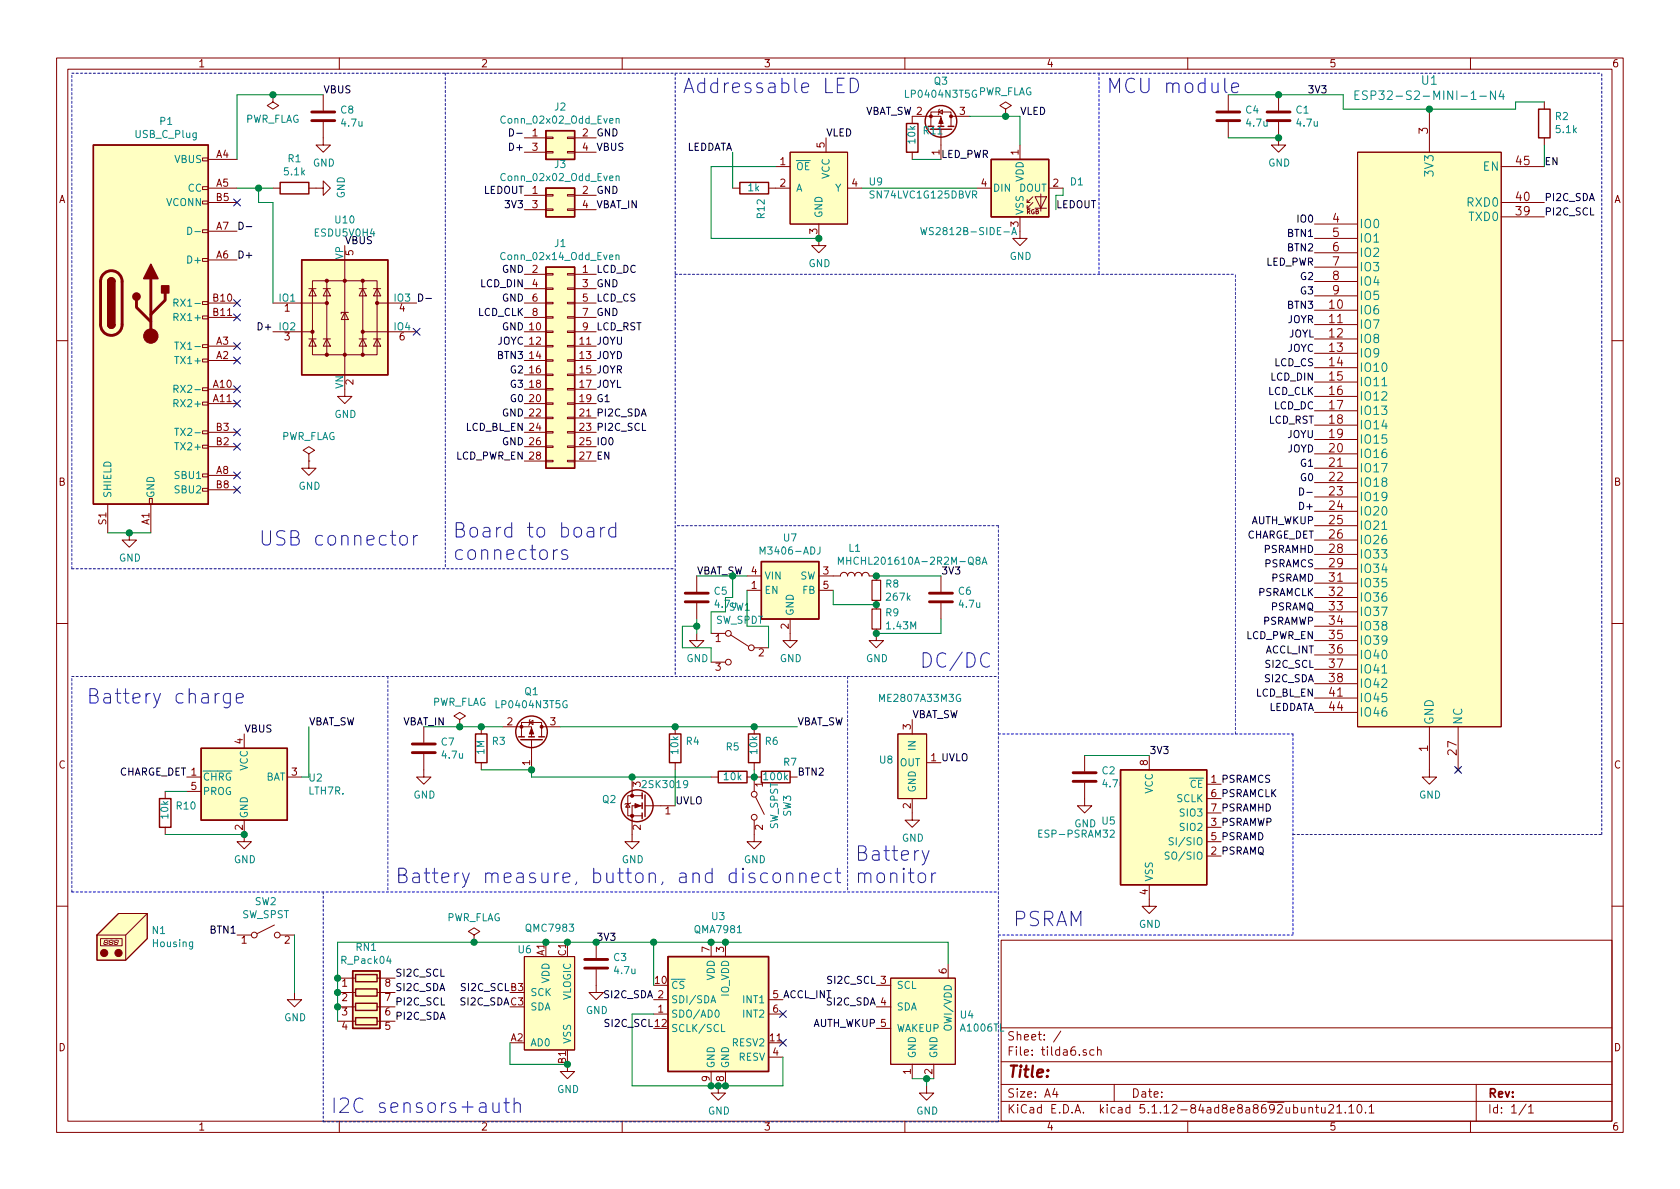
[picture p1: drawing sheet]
EESchema Schematic File Version 4
EELAYER 30 0
EELAYER END
$Descr A4 11693 8268
encoding utf-8
Sheet 1 1
Title ""
Date ""
Rev ""
Comp ""
Comment1 ""
Comment2 ""
Comment3 ""
Comment4 ""
$EndDescr
$Comp
L Connector:USB_C_Plug P1
U 1 1
P 1050 2100
F 0 "P1" H 1157 3367 50  0000 C CNN
F 1 "USB_C_Plug" H 1157 3276 50  0000 C CNN
F 2 "corelib:UTC009-C-vias" H 1200 2100 50  0001 C CNN
F 3 "https://www.usb.org/sites/default/files/documents/usb_type-c.zip" H 1200 2100 50  0001 C CNN
	1    1050 2100
	1    0    0    -1  
$EndComp
Wire Wire Line
	750  3700 900  3700
$Comp
L power:GND #PWR0101
U 1 1
P 900 3700
F 0 "#PWR0101" H 900 3450 50  0001 C CNN
F 1 "GND" H 905 3527 50  0000 C CNN
F 2 "" H 900 3700 50  0001 C CNN
F 3 "" H 900 3700 50  0001 C CNN
	1    900  3700
	1    0    0    -1  
$EndComp
Connection ~ 900  3700
Wire Wire Line
	900  3700 1050 3700
$Comp
L Connector_Generic:Conn_02x02_Odd_Even J2
U 1 1
P 3850 950
F 0 "J2" H 3900 1167 50  0000 C CNN
F 1 "Conn_02x02_Odd_Even" H 3900 1076 50  0000 C CNN
F 2 "Connector_PinSocket_1.27mm:PinSocket_2x02_P1.27mm_Vertical_SMD" H 3850 950 50  0001 C CNN
F 3 "~" H 3850 950 50  0001 C CNN
	1    3850 950 
	1    0    0    -1  
$EndComp
$Comp
L Connector_Generic:Conn_02x02_Odd_Even J3
U 1 1
P 3850 1350
F 0 "J3" H 3900 1567 50  0000 C CNN
F 1 "Conn_02x02_Odd_Even" H 3900 1476 50  0000 C CNN
F 2 "Connector_PinSocket_1.27mm:PinSocket_2x02_P1.27mm_Vertical_SMD" H 3850 1350 50  0001 C CNN
F 3 "~" H 3850 1350 50  0001 C CNN
	1    3850 1350
	1    0    0    -1  
$EndComp
$Comp
L LED:WS2812B D1
U 1 1
P 7100 1300
F 0 "D1" H 7444 1346 50  0000 L CNN
F 1 "WS2812B-SIDE-A" H 6400 1000 50  0000 L CNN
F 2 "Tilda-MKV:SK6812SIDE-A" H 7150 1000 50  0001 L TNN
F 3 "https://cdn-shop.adafruit.com/datasheets/WS2812B.pdf" H 7200 925 50  0001 L TNN
	1    7100 1300
	1    0    0    -1  
$EndComp
$Comp
L Mechanical:Housing N1
U 1 1
P 900 6500
F 0 "N1" H 1053 6534 50  0000 L CNN
F 1 "Housing" H 1053 6443 50  0000 L CNN
F 2 "tilda6:HHS-352026" H 950 6550 50  0001 C CNN
F 3 "~" H 950 6550 50  0001 C CNN
	1    900  6500
	1    0    0    -1  
$EndComp
$Comp
L Switch:SW_SPDT SW1
U 1 1
P 5150 4500
F 0 "SW1" H 5150 4785 50  0000 C CNN
F 1 "SW_SPDT" H 5150 4694 50  0000 C CNN
F 2 "Button_Switch_SMD:SW_SPDT_PCM12" H 5150 4500 50  0001 C CNN
F 3 "~" H 5150 4500 50  0001 C CNN
	1    5150 4500
	-1   0    0    -1  
$EndComp
$Comp
L Switch:SW_SPST SW2
U 1 1
P 1850 6500
F 0 "SW2" H 1850 6735 50  0000 C CNN
F 1 "SW_SPST" H 1850 6644 50  0000 C CNN
F 2 "tilda6:sidebutton-1TS003B-1400-3500A-CT" H 1850 6500 50  0001 C CNN
F 3 "~" H 1850 6500 50  0001 C CNN
	1    1850 6500
	1    0    0    -1  
$EndComp
$Comp
L Switch:SW_SPST SW3
U 1 1
P 5250 5600
F 0 "SW3" H 5250 5835 50  0000 C CNN
F 1 "SW_SPST" H 5250 5744 50  0000 C CNN
F 2 "tilda6:sidebutton-1TS003B-1400-3500A-CT" H 5250 5600 50  0001 C CNN
F 3 "~" H 5250 5600 50  0001 C CNN
	1    5250 5600
	0    1    1    0   
$EndComp
$Comp
L Connector_Generic:Conn_02x14_Odd_Even J1
U 1 1
P 3950 2500
F 0 "J1" H 4000 3317 50  0000 C CNN
F 1 "Conn_02x14_Odd_Even" H 4000 3226 50  0000 C CNN
F 2 "Connector_PinSocket_1.27mm:PinSocket_2x14_P1.27mm_Vertical_SMD" H 3950 2500 50  0001 C CNN
F 3 "~" H 3950 2500 50  0001 C CNN
	1    3950 2500
	-1   0    0    -1  
$EndComp
$Comp
L Battery_Management:LTC4054ES5-4.2 U2
U 1 1
P 1700 5400
F 0 "U2" H 2144 5396 50  0000 L CNN
F 1 "LTH7R." H 2144 5305 50  0000 L CNN
F 2 "Package_TO_SOT_SMD:TSOT-23-5" H 1700 4900 50  0001 C CNN
F 3 "https://www.analog.com/media/en/technical-documentation/data-sheets/405442xf.pdf" H 1700 5300 50  0001 C CNN
	1    1700 5400
	1    0    0    -1  
$EndComp
$Comp
L power:GND #PWR0102
U 1 1
P 1700 5800
F 0 "#PWR0102" H 1700 5550 50  0001 C CNN
F 1 "GND" H 1705 5627 50  0000 C CNN
F 2 "" H 1700 5800 50  0001 C CNN
F 3 "" H 1700 5800 50  0001 C CNN
	1    1700 5800
	1    0    0    -1  
$EndComp
$Comp
L tilda6:A1006TL U4
U 1 1
P 6450 6950
F 0 "U4" H 6678 6846 50  0000 L CNN
F 1 "A1006TL" H 6678 6755 50  0000 L CNN
F 2 "tilda6:A1006TL" H 6450 6950 50  0001 C CNN
F 3 "" H 6450 6950 50  0001 C CNN
	1    6450 6950
	1    0    0    -1  
$EndComp
$Comp
L power:GND #PWR0103
U 1 1
P 6450 7550
F 0 "#PWR0103" H 6450 7300 50  0001 C CNN
F 1 "GND" H 6455 7377 50  0000 C CNN
F 2 "" H 6450 7550 50  0001 C CNN
F 3 "" H 6450 7550 50  0001 C CNN
	1    6450 7550
	1    0    0    -1  
$EndComp
Wire Wire Line
	6350 7500 6450 7500
Wire Wire Line
	6450 7500 6450 7550
Connection ~ 6450 7500
Wire Wire Line
	6450 7500 6500 7500
$Comp
L corelib:QMA7981 U3
U 1 1
P 4950 7050
F 0 "U3" H 5000 7731 50  0000 C CNN
F 1 "QMA7981" H 5000 7640 50  0000 C CNN
F 2 "Package_LGA:LGA-12_2x2mm_P0.5mm" H 5100 7600 50  0001 L CNN
F 3 "http://kionixfs.kionix.com/en/datasheet/KX022-1020%20Specifications%20Rev%2012.0.pdf" H 4600 7050 50  0001 C CNN
	1    4950 7050
	1    0    0    -1  
$EndComp
$Comp
L power:GND #PWR0104
U 1 1
P 5000 7550
F 0 "#PWR0104" H 5000 7300 50  0001 C CNN
F 1 "GND" H 5005 7377 50  0000 C CNN
F 2 "" H 5000 7550 50  0001 C CNN
F 3 "" H 5000 7550 50  0001 C CNN
	1    5000 7550
	1    0    0    -1  
$EndComp
Wire Wire Line
	4950 7550 5000 7550
Connection ~ 5000 7550
Wire Wire Line
	5000 7550 5050 7550
$Comp
L Memory_RAM:ESP-PSRAM32 U5
U 1 1
P 8100 5750
F 0 "U5" H 7770 5796 50  0000 R CNN
F 1 "ESP-PSRAM32" H 7770 5705 50  0000 R CNN
F 2 "Package_SO:SOIC-8_3.9x4.9mm_P1.27mm" H 8100 5150 50  0001 C CNN
F 3 "https://www.espressif.com/sites/default/files/documentation/esp-psram32_datasheet_en.pdf" H 7700 6250 50  0001 C CNN
	1    8100 5750
	1    0    0    -1  
$EndComp
$Comp
L Device:R R1
U 1 1
P 2050 1300
F 0 "R1" V 1843 1300 50  0000 C CNN
F 1 "5.1k" V 1934 1300 50  0000 C CNN
F 2 "Resistor_SMD:R_0402_1005Metric" V 1980 1300 50  0001 C CNN
F 3 "~" H 2050 1300 50  0001 C CNN
	1    2050 1300
	0    1    1    0   
$EndComp
Wire Wire Line
	1900 1300 1800 1300
$Comp
L power:GND #PWR0105
U 1 1
P 2200 1300
F 0 "#PWR0105" H 2200 1050 50  0001 C CNN
F 1 "GND" H 2205 1127 50  0000 C CNN
F 2 "" H 2200 1300 50  0001 C CNN
F 3 "" H 2200 1300 50  0001 C CNN
	1    2200 1300
	0    -1   -1   0   
$EndComp
Text Label 1650 1600 0    50   ~ 0
D-
Text Label 1650 1800 0    50   ~ 0
D+
Text Label 9150 3450 2    50   ~ 0
D-
Text Label 9150 3550 2    50   ~ 0
D+
Text Label 8500 5450 0    50   ~ 0
PSRAMCS
Text Label 9150 3950 2    50   ~ 0
PSRAMCS
Text Label 8500 5650 0    50   ~ 0
PSRAMHD
Text Label 9150 3850 2    50   ~ 0
PSRAMHD
Text Label 8500 5550 0    50   ~ 0
PSRAMCLK
Text Label 9150 4150 2    50   ~ 0
PSRAMCLK
Text Label 9150 4050 2    50   ~ 0
PSRAMD
Text Label 8500 5850 0    50   ~ 0
PSRAMD
Text Label 8500 5950 0    50   ~ 0
PSRAMQ
Text Label 9150 4250 2    50   ~ 0
PSRAMQ
Text Label 9150 4350 2    50   ~ 0
PSRAMWP
Text Label 8500 5750 0    50   ~ 0
PSRAMWP
$Comp
L power:GND #PWR0106
U 1 1
P 8000 6250
F 0 "#PWR0106" H 8000 6000 50  0001 C CNN
F 1 "GND" H 8005 6077 50  0000 C CNN
F 2 "" H 8000 6250 50  0001 C CNN
F 3 "" H 8000 6250 50  0001 C CNN
	1    8000 6250
	1    0    0    -1  
$EndComp
Text Label 3650 2000 2    50   ~ 0
LCD_DIN
Text Label 3650 2200 2    50   ~ 0
LCD_CLK
Text Label 4150 1900 0    50   ~ 0
LCD_DC
Text Label 4150 2300 0    50   ~ 0
LCD_RST
Text Label 4150 2100 0    50   ~ 0
LCD_CS
Text Label 3650 3000 2    50   ~ 0
LCD_BL_EN
Text Label 3650 3200 2    50   ~ 0
LCD_PWR_EN
Text Label 9150 2650 2    50   ~ 0
LCD_DIN
Text Label 9150 2750 2    50   ~ 0
LCD_CLK
Text Label 9150 2850 2    50   ~ 0
LCD_DC
Text Label 9150 2950 2    50   ~ 0
LCD_RST
Text Label 9150 2150 2    50   ~ 0
BTN3
Text Label 9150 2350 2    50   ~ 0
JOYL
Text Label 9150 2250 2    50   ~ 0
JOYR
Text Label 4150 2400 0    50   ~ 0
JOYU
Text Label 4150 2500 0    50   ~ 0
JOYD
Text Label 3650 2400 2    50   ~ 0
JOYC
Text Label 9150 4750 2    50   ~ 0
SI2C_SDA
Text Label 9150 4650 2    50   ~ 0
SI2C_SCL
Text Label 9150 3350 2    50   ~ 0
G0
Text Label 9150 3250 2    50   ~ 0
G1
Text Label 3650 2600 2    50   ~ 0
G2
Text Label 3650 2700 2    50   ~ 0
G3
Text Label 4150 3200 0    50   ~ 0
EN
Text Label 4150 3100 0    50   ~ 0
IO0
Text Label 9150 1550 2    50   ~ 0
IO0
Text Label 10750 1150 0    50   ~ 0
EN
Text Label 10750 1500 0    50   ~ 0
PI2C_SCL
Text Label 10750 1400 0    50   ~ 0
PI2C_SDA
Text Label 3650 1900 2    50   ~ 0
GND
Text Label 3650 2100 2    50   ~ 0
GND
Text Label 3650 2300 2    50   ~ 0
GND
Text Label 4150 2000 0    50   ~ 0
GND
Text Label 4150 2200 0    50   ~ 0
GND
Text Label 3650 2900 2    50   ~ 0
GND
Text Label 3650 3100 2    50   ~ 0
GND
Text Label 9150 2550 2    50   ~ 0
LCD_CS
$Comp
L Device:C C1
U 1 1
P 8900 800
F 0 "C1" H 9015 846 50  0000 L CNN
F 1 "4.7u" H 9015 755 50  0000 L CNN
F 2 "Capacitor_SMD:C_0603_1608Metric" H 8938 650 50  0001 C CNN
F 3 "~" H 8900 800 50  0001 C CNN
	1    8900 800 
	1    0    0    -1  
$EndComp
Text Label 9150 2450 2    50   ~ 0
JOYC
Text Label 9150 3050 2    50   ~ 0
JOYU
Text Label 9150 3150 2    50   ~ 0
JOYD
Text Label 3650 2500 2    50   ~ 0
BTN3
Text Label 4150 2700 0    50   ~ 0
JOYL
Text Label 4150 2600 0    50   ~ 0
JOYR
Text Label 9150 1950 2    50   ~ 0
G2
Text Label 9150 2050 2    50   ~ 0
G3
Text Label 3650 2800 2    50   ~ 0
G0
Text Label 4150 2800 0    50   ~ 0
G1
Text Label 4150 2900 0    50   ~ 0
PI2C_SDA
Text Label 4150 3000 0    50   ~ 0
PI2C_SCL
Wire Wire Line
	9350 750  9350 650 
Wire Wire Line
	9350 650  8900 650 
Text Label 9100 650  0    50   ~ 0
3V3
Text Label 3650 1450 2    50   ~ 0
3V3
$Comp
L power:GND #PWR0107
U 1 1
P 8900 950
F 0 "#PWR0107" H 8900 700 50  0001 C CNN
F 1 "GND" H 8905 777 50  0000 C CNN
F 2 "" H 8900 950 50  0001 C CNN
F 3 "" H 8900 950 50  0001 C CNN
	1    8900 950 
	1    0    0    -1  
$EndComp
Text Label 9150 4850 2    50   ~ 0
LCD_BL_EN
Text Label 9150 4450 2    50   ~ 0
LCD_PWR_EN
Text Label 9150 1650 2    50   ~ 0
BTN1
Text Label 9150 1750 2    50   ~ 0
BTN2
Text Label 1650 6500 2    50   ~ 0
BTN1
Text Label 5550 5400 0    50   ~ 0
BTN2
$Comp
L power:GND #PWR0108
U 1 1
P 2050 6900
F 0 "#PWR0108" H 2050 6650 50  0001 C CNN
F 1 "GND" H 2055 6727 50  0000 C CNN
F 2 "" H 2050 6900 50  0001 C CNN
F 3 "" H 2050 6900 50  0001 C CNN
	1    2050 6900
	1    0    0    -1  
$EndComp
Text Label 9150 4550 2    50   ~ 0
ACCL_INT
Text Label 5450 6950 0    50   ~ 0
ACCL_INT
NoConn ~ 5450 7050
Text Label 4550 7150 2    50   ~ 0
SI2C_SCL
Text Label 6100 6850 2    50   ~ 0
SI2C_SCL
Text Label 4550 6950 2    50   ~ 0
SI2C_SDA
Text Label 6100 7000 2    50   ~ 0
SI2C_SDA
Wire Wire Line
	4550 6850 4550 6550
Wire Wire Line
	4550 6550 4950 6550
Connection ~ 4950 6550
Wire Wire Line
	4950 6550 5050 6550
Wire Wire Line
	5050 6550 6600 6550
Wire Wire Line
	6600 6550 6600 6700
Connection ~ 5050 6550
Text Label 4150 6550 0    50   ~ 0
3V3
NoConn ~ 10150 5350
Text Label 6100 7150 2    50   ~ 0
AUTH_WKUP
Text Label 9150 3650 2    50   ~ 0
AUTH_WKUP
$Comp
L Device:C C2
U 1 1
P 7550 5400
F 0 "C2" H 7665 5446 50  0000 L CNN
F 1 "4.7u" H 7665 5355 50  0000 L CNN
F 2 "Capacitor_SMD:C_0603_1608Metric" H 7588 5250 50  0001 C CNN
F 3 "~" H 7550 5400 50  0001 C CNN
	1    7550 5400
	1    0    0    -1  
$EndComp
Wire Wire Line
	8000 5250 7550 5250
$Comp
L power:GND #PWR0109
U 1 1
P 7550 5550
F 0 "#PWR0109" H 7550 5300 50  0001 C CNN
F 1 "GND" H 7555 5377 50  0000 C CNN
F 2 "" H 7550 5550 50  0001 C CNN
F 3 "" H 7550 5550 50  0001 C CNN
	1    7550 5550
	1    0    0    -1  
$EndComp
Text Label 8000 5250 0    50   ~ 0
3V3
$Comp
L tilda6:QMC7983 U6
U 1 1
P 3800 7150
F 0 "U6" H 3600 7700 50  0000 L CNN
F 1 "QMC7983" H 3650 7850 50  0000 L CNN
F 2 "tilda6:QMC7983" H 3800 7150 50  0001 C CNN
F 3 "" H 3800 7150 50  0001 C CNN
	1    3800 7150
	1    0    0    -1  
$EndComp
Wire Wire Line
	2350 7000 2350 7100
Connection ~ 2350 7000
Wire Wire Line
	2350 6900 2350 7000
Connection ~ 2350 6900
Wire Wire Line
	2350 6800 2350 6900
Connection ~ 2350 6800
Wire Wire Line
	2350 6550 2350 6800
Text Label 2750 7100 0    50   ~ 0
PI2C_SDA
Text Label 2750 7000 0    50   ~ 0
PI2C_SCL
Text Label 2750 6900 0    50   ~ 0
SI2C_SDA
Text Label 2750 6800 0    50   ~ 0
SI2C_SCL
$Comp
L Device:R_Pack04 RN1
U 1 1
P 2550 7000
F 0 "RN1" V 2133 7000 50  0000 C CNN
F 1 "R_Pack04" V 2224 7000 50  0000 C CNN
F 2 "Resistor_SMD:R_Array_Convex_4x0603" V 2825 7000 50  0001 C CNN
F 3 "~" H 2550 7000 50  0001 C CNN
	1    2550 7000
	0    1    1    0   
$EndComp
Wire Wire Line
	2350 6550 3300 6550
Connection ~ 4550 6550
Wire Wire Line
	3950 6550 4150 6550
$Comp
L power:GND #PWR0110
U 1 1
P 3950 7400
F 0 "#PWR0110" H 3950 7150 50  0001 C CNN
F 1 "GND" H 3955 7227 50  0000 C CNN
F 2 "" H 3950 7400 50  0001 C CNN
F 3 "" H 3950 7400 50  0001 C CNN
	1    3950 7400
	1    0    0    -1  
$EndComp
Wire Wire Line
	3950 7400 3550 7400
Wire Wire Line
	3550 7400 3550 7250
Connection ~ 3950 7400
Text Label 3550 6900 2    50   ~ 0
SI2C_SCL
Text Label 3550 7000 2    50   ~ 0
SI2C_SDA
Wire Wire Line
	3950 6550 3800 6550
Connection ~ 3950 6550
Connection ~ 3800 6550
$Comp
L Device:C C3
U 1 1
P 4150 6700
F 0 "C3" H 4265 6746 50  0000 L CNN
F 1 "4.7u" H 4265 6655 50  0000 L CNN
F 2 "Capacitor_SMD:C_0603_1608Metric" H 4188 6550 50  0001 C CNN
F 3 "~" H 4150 6700 50  0001 C CNN
	1    4150 6700
	1    0    0    -1  
$EndComp
Connection ~ 4150 6550
Wire Wire Line
	4150 6550 4550 6550
$Comp
L power:GND #PWR01
U 1 1
P 4150 6850
F 0 "#PWR01" H 4150 6600 50  0001 C CNN
F 1 "GND" H 4155 6677 50  0000 C CNN
F 2 "" H 4150 6850 50  0001 C CNN
F 3 "" H 4150 6850 50  0001 C CNN
	1    4150 6850
	1    0    0    -1  
$EndComp
$Comp
L Device:C C4
U 1 1
P 8550 800
F 0 "C4" H 8665 846 50  0000 L CNN
F 1 "4.7u" H 8665 755 50  0000 L CNN
F 2 "Capacitor_SMD:C_0603_1608Metric" H 8588 650 50  0001 C CNN
F 3 "~" H 8550 800 50  0001 C CNN
	1    8550 800 
	1    0    0    -1  
$EndComp
Wire Wire Line
	8900 650  8550 650 
Connection ~ 8900 650 
Wire Wire Line
	8550 950  8900 950 
Connection ~ 8900 950 
Text Label 9150 3750 2    50   ~ 0
CHARGE_DET
Wire Wire Line
	4550 7050 4400 7050
Wire Wire Line
	4400 7050 4400 7550
Wire Wire Line
	4400 7550 4950 7550
Connection ~ 4950 7550
NoConn ~ 5450 7250
Wire Wire Line
	5450 7350 5450 7550
Wire Wire Line
	5450 7550 5050 7550
Connection ~ 5050 7550
Text Label 4150 1350 0    50   ~ 0
GND
Text Label 4150 1450 0    50   ~ 0
VBAT_IN
Text Label 4150 950  0    50   ~ 0
GND
Text Label 2250 650  0    50   ~ 0
VBUS
Text Label 4150 1050 0    50   ~ 0
VBUS
Text Label 3650 950  2    50   ~ 0
D-
Text Label 3650 1050 2    50   ~ 0
D+
$Comp
L Device:R R2
U 1 1
P 10750 850
F 0 "R2" H 10680 804 50  0000 R CNN
F 1 "5.1k" H 10680 895 50  0000 R CNN
F 2 "Resistor_SMD:R_0402_1005Metric" V 10680 850 50  0001 C CNN
F 3 "~" H 10750 850 50  0001 C CNN
	1    10750 850 
	-1   0    0    1   
$EndComp
Wire Wire Line
	10750 1150 10750 1000
Wire Wire Line
	10550 750  10550 700 
Wire Wire Line
	10550 700  10750 700 
$Comp
L Transistor_FET:TP0610T Q1
U 1 1
P 3700 5150
F 0 "Q1" V 4042 5150 50  0000 C CNN
F 1 "LP0404N3T5G" V 3951 5150 50  0000 C CNN
F 2 "Package_TO_SOT_SMD:SOT-883" H 3900 5075 50  0001 L CIN
F 3 "http://www.vishay.com/docs/70209/70209.pdf" H 3700 5150 50  0001 L CNN
	1    3700 5150
	0    1    -1   0   
$EndComp
$Comp
L Device:R R3
U 1 1
P 3350 5200
F 0 "R3" H 3280 5154 50  0000 R CNN
F 1 "1M" V 3350 5250 50  0000 R CNN
F 2 "Resistor_SMD:R_0402_1005Metric" V 3280 5200 50  0001 C CNN
F 3 "~" H 3350 5200 50  0001 C CNN
	1    3350 5200
	-1   0    0    1   
$EndComp
Wire Wire Line
	3500 5050 3350 5050
Connection ~ 3350 5050
Text Label 3100 5050 2    50   ~ 0
VBAT_IN
Wire Wire Line
	3350 5350 3700 5350
$Comp
L corelib:2SK3019 Q2
U 1 1
P 4500 5600
F 0 "Q2" H 4706 5646 50  0000 L CNN
F 1 "2SK3019" H 4200 5750 50  0000 L CNN
F 2 "Package_TO_SOT_SMD:SOT-416" H 4700 5525 50  0001 L CIN
F 3 "https://datasheet.lcsc.com/szlcsc/Tak-Cheong-2SK3019_C261283.pdf" H 4500 5600 50  0001 L CNN
	1    4500 5600
	-1   0    0    -1  
$EndComp
Wire Wire Line
	3700 5350 3700 5400
Connection ~ 3700 5350
Text Label 5550 5050 0    50   ~ 0
VBAT_SW
Connection ~ 4700 5050
Wire Wire Line
	4700 5350 4700 5600
$Comp
L power:GND #PWR02
U 1 1
P 4400 5800
F 0 "#PWR02" H 4400 5550 50  0001 C CNN
F 1 "GND" H 4405 5627 50  0000 C CNN
F 2 "" H 4400 5800 50  0001 C CNN
F 3 "" H 4400 5800 50  0001 C CNN
	1    4400 5800
	1    0    0    -1  
$EndComp
Wire Wire Line
	4400 5400 4950 5400
Connection ~ 4400 5400
Text Label 4700 5600 0    50   ~ 0
UVLO
$Comp
L Device:R R5
U 1 1
P 5100 5400
F 0 "R5" V 5307 5400 50  0000 C CNN
F 1 "10k" V 5100 5400 50  0000 C CNN
F 2 "Resistor_SMD:R_0402_1005Metric" V 5030 5400 50  0001 C CNN
F 3 "~" H 5100 5400 50  0001 C CNN
	1    5100 5400
	0    -1   -1   0   
$EndComp
Wire Wire Line
	2050 6500 2050 6900
$Comp
L Device:R R7
U 1 1
P 5400 5400
F 0 "R7" V 5500 5300 50  0000 C CNN
F 1 "100k" V 5400 5400 50  0000 C CNN
F 2 "Resistor_SMD:R_0402_1005Metric" V 5330 5400 50  0001 C CNN
F 3 "~" H 5400 5400 50  0001 C CNN
	1    5400 5400
	0    -1   -1   0   
$EndComp
Connection ~ 5250 5400
$Comp
L power:GND #PWR03
U 1 1
P 5250 5800
F 0 "#PWR03" H 5250 5550 50  0001 C CNN
F 1 "GND" H 5255 5627 50  0000 C CNN
F 2 "" H 5250 5800 50  0001 C CNN
F 3 "" H 5250 5800 50  0001 C CNN
	1    5250 5800
	1    0    0    -1  
$EndComp
$Comp
L Device:R R6
U 1 1
P 5250 5200
F 0 "R6" H 5180 5154 50  0000 R CNN
F 1 "10k" V 5250 5250 50  0000 R CNN
F 2 "Resistor_SMD:R_0402_1005Metric" V 5180 5200 50  0001 C CNN
F 3 "~" H 5250 5200 50  0001 C CNN
	1    5250 5200
	-1   0    0    1   
$EndComp
Connection ~ 5250 5050
Wire Wire Line
	5250 5050 5550 5050
Wire Wire Line
	5250 5350 5250 5400
$Comp
L power:GND #PWR05
U 1 1
P 5500 4400
F 0 "#PWR05" H 5500 4150 50  0001 C CNN
F 1 "GND" H 5505 4227 50  0000 C CNN
F 2 "" H 5500 4400 50  0001 C CNN
F 3 "" H 5500 4400 50  0001 C CNN
	1    5500 4400
	1    0    0    -1  
$EndComp
$Comp
L Device:L L1
U 1 1
P 5950 4000
F 0 "L1" V 6140 4000 50  0000 C CNN
F 1 "MHCHL201610A-2R2M-Q8A" V 6050 3600 50  0000 C CNN
F 2 "tilda6:MHCHL201610A-2R2M-Q8A" H 5950 4000 50  0001 C CNN
F 3 "~" H 5950 4000 50  0001 C CNN
	1    5950 4000
	0    -1   -1   0   
$EndComp
$Comp
L Device:R_Small R8
U 1 1
P 6100 4100
F 0 "R8" H 6159 4146 50  0000 L CNN
F 1 "267k" H 6159 4055 50  0000 L CNN
F 2 "Resistor_SMD:R_0402_1005Metric" H 6100 4100 50  0001 C CNN
F 3 "~" H 6100 4100 50  0001 C CNN
	1    6100 4100
	1    0    0    -1  
$EndComp
$Comp
L Device:R_Small R9
U 1 1
P 6100 4300
F 0 "R9" H 6159 4346 50  0000 L CNN
F 1 "1.43M" H 6159 4255 50  0000 L CNN
F 2 "Resistor_SMD:R_0402_1005Metric" H 6100 4300 50  0001 C CNN
F 3 "~" H 6100 4300 50  0001 C CNN
	1    6100 4300
	1    0    0    -1  
$EndComp
$Comp
L power:GND #PWR06
U 1 1
P 6100 4400
F 0 "#PWR06" H 6100 4150 50  0001 C CNN
F 1 "GND" H 6105 4227 50  0000 C CNN
F 2 "" H 6100 4400 50  0001 C CNN
F 3 "" H 6100 4400 50  0001 C CNN
	1    6100 4400
	1    0    0    -1  
$EndComp
Wire Wire Line
	6100 4200 5800 4200
Wire Wire Line
	5800 4200 5800 4100
Connection ~ 6100 4200
$Comp
L Device:C C6
U 1 1
P 6550 4150
F 0 "C6" H 6665 4196 50  0000 L CNN
F 1 "4.7u" H 6665 4105 50  0000 L CNN
F 2 "Capacitor_SMD:C_0603_1608Metric" H 6588 4000 50  0001 C CNN
F 3 "~" H 6550 4150 50  0001 C CNN
	1    6550 4150
	1    0    0    -1  
$EndComp
Wire Wire Line
	6100 4000 6550 4000
Connection ~ 6100 4000
Wire Wire Line
	6100 4400 6550 4400
Wire Wire Line
	6550 4400 6550 4300
Connection ~ 6100 4400
$Comp
L Device:C C5
U 1 1
P 4850 4150
F 0 "C5" H 4965 4196 50  0000 L CNN
F 1 "4.7u" H 4965 4105 50  0000 L CNN
F 2 "Capacitor_SMD:C_0603_1608Metric" H 4888 4000 50  0001 C CNN
F 3 "~" H 4850 4150 50  0001 C CNN
	1    4850 4150
	1    0    0    -1  
$EndComp
Wire Wire Line
	5200 4000 5100 4000
$Comp
L power:GND #PWR04
U 1 1
P 4850 4400
F 0 "#PWR04" H 4850 4150 50  0001 C CNN
F 1 "GND" H 4855 4227 50  0000 C CNN
F 2 "" H 4850 4400 50  0001 C CNN
F 3 "" H 4850 4400 50  0001 C CNN
	1    4850 4400
	1    0    0    -1  
$EndComp
Wire Wire Line
	4850 4400 4850 4350
Text Label 4850 4000 0    50   ~ 0
VBAT_SW
Text Label 6550 4000 0    50   ~ 0
3V3
$Comp
L Device:C C7
U 1 1
P 2950 5200
F 0 "C7" H 3065 5246 50  0000 L CNN
F 1 "4.7u" H 3065 5155 50  0000 L CNN
F 2 "Capacitor_SMD:C_0603_1608Metric" H 2988 5050 50  0001 C CNN
F 3 "~" H 2950 5200 50  0001 C CNN
	1    2950 5200
	1    0    0    -1  
$EndComp
Wire Wire Line
	2950 5050 3200 5050
$Comp
L power:GND #PWR07
U 1 1
P 2950 5350
F 0 "#PWR07" H 2950 5100 50  0001 C CNN
F 1 "GND" H 2955 5177 50  0000 C CNN
F 2 "" H 2950 5350 50  0001 C CNN
F 3 "" H 2950 5350 50  0001 C CNN
	1    2950 5350
	1    0    0    -1  
$EndComp
Text Label 2150 5050 0    50   ~ 0
VBAT_SW
Wire Wire Line
	2150 5050 2150 5400
Wire Wire Line
	2150 5400 2100 5400
Text Label 1700 5100 0    50   ~ 0
VBUS
$Comp
L Device:C C8
U 1 1
P 2250 800
F 0 "C8" H 2365 846 50  0000 L CNN
F 1 "4.7u" H 2365 755 50  0000 L CNN
F 2 "Capacitor_SMD:C_0603_1608Metric" H 2288 650 50  0001 C CNN
F 3 "~" H 2250 800 50  0001 C CNN
	1    2250 800 
	1    0    0    -1  
$EndComp
$Comp
L power:GND #PWR0111
U 1 1
P 2250 950
F 0 "#PWR0111" H 2250 700 50  0001 C CNN
F 1 "GND" H 2255 777 50  0000 C CNN
F 2 "" H 2250 950 50  0001 C CNN
F 3 "" H 2250 950 50  0001 C CNN
	1    2250 950 
	1    0    0    -1  
$EndComp
Wire Wire Line
	1650 1100 1650 650 
Wire Wire Line
	1650 650  1900 650 
$Comp
L Device:R R10
U 1 1
P 1150 5650
F 0 "R10" H 1080 5604 50  0000 R CNN
F 1 "10k" V 1150 5700 50  0000 R CNN
F 2 "Resistor_SMD:R_0402_1005Metric" V 1080 5650 50  0001 C CNN
F 3 "~" H 1150 5650 50  0001 C CNN
	1    1150 5650
	-1   0    0    1   
$EndComp
Wire Wire Line
	1300 5500 1150 5500
Wire Wire Line
	1150 5800 1700 5800
Connection ~ 1700 5800
$Comp
L power:GND #PWR08
U 1 1
P 6350 5650
F 0 "#PWR08" H 6350 5400 50  0001 C CNN
F 1 "GND" H 6355 5477 50  0000 C CNN
F 2 "" H 6350 5650 50  0001 C CNN
F 3 "" H 6350 5650 50  0001 C CNN
	1    6350 5650
	1    0    0    -1  
$EndComp
$Comp
L Device:R R4
U 1 1
P 4700 5200
F 0 "R4" H 4630 5154 50  0000 R CNN
F 1 "10k" V 4700 5250 50  0000 R CNN
F 2 "Resistor_SMD:R_0402_1005Metric" V 4630 5200 50  0001 C CNN
F 3 "~" H 4700 5200 50  0001 C CNN
	1    4700 5200
	-1   0    0    1   
$EndComp
Wire Wire Line
	9350 750  9950 750 
$Comp
L tilda6:ESP32-S2-MINI-1-N4 U1
U 1 1
P 9950 2900
F 0 "U1" H 9950 5253 60  0000 C CNN
F 1 "ESP32-S2-MINI-1-N4" H 9950 5147 60  0000 C CNN
F 2 "tilda6:ESP32-S2-MINI-1-N4" V 10000 3700 60  0001 C CNN
F 3 "" H 9150 4550 60  0000 C CNN
	1    9950 2900
	1    0    0    -1  
$EndComp
Connection ~ 9950 750 
Wire Wire Line
	9950 750  10550 750 
$Comp
L power:GND #PWR09
U 1 1
P 9950 5350
F 0 "#PWR09" H 9950 5100 50  0001 C CNN
F 1 "GND" H 9955 5177 50  0000 C CNN
F 2 "" H 9950 5350 50  0001 C CNN
F 3 "" H 9950 5350 50  0001 C CNN
	1    9950 5350
	1    0    0    -1  
$EndComp
$Comp
L tilda6:SSP61CC3002MR U8
U 1 1
P 6350 5300
F 0 "U8" H 6222 5321 50  0000 R CNN
F 1 "ME2807A33M3G" H 6700 5750 50  0000 R CNN
F 2 "Package_TO_SOT_SMD:SOT-23" H 6350 5300 50  0001 C CNN
F 3 "" H 6350 5300 50  0001 C CNN
	1    6350 5300
	1    0    0    -1  
$EndComp
Text Label 6550 5300 0    50   ~ 0
UVLO
Text Label 6350 5000 0    50   ~ 0
VBAT_SW
$Comp
L Transistor_FET:TP0610T Q3
U 1 1
P 6550 900
F 0 "Q3" V 6892 900 50  0000 C CNN
F 1 "LP0404N3T5G" V 6801 900 50  0000 C CNN
F 2 "Package_TO_SOT_SMD:SOT-883" H 6750 825 50  0001 L CIN
F 3 "http://www.vishay.com/docs/70209/70209.pdf" H 6550 900 50  0001 L CNN
	1    6550 900 
	0    1    -1   0   
$EndComp
Wire Wire Line
	6750 800  7000 800 
Wire Wire Line
	7100 800  7100 1000
Text Label 6350 800  2    50   ~ 0
VBAT_SW
$Comp
L Device:R R11
U 1 1
P 6350 950
F 0 "R11" H 6280 904 50  0000 R CNN
F 1 "10k" V 6350 1000 50  0000 R CNN
F 2 "Resistor_SMD:R_0402_1005Metric" V 6280 950 50  0001 C CNN
F 3 "~" H 6350 950 50  0001 C CNN
	1    6350 950 
	-1   0    0    1   
$EndComp
Wire Wire Line
	6350 1100 6550 1100
Text Label 6550 1100 0    50   ~ 0
LED_PWR
Text Label 5100 1050 2    50   ~ 0
LEDDATA
Text Label 9150 4950 2    50   ~ 0
LEDDATA
$Comp
L power:GND #PWR0112
U 1 1
P 7100 1600
F 0 "#PWR0112" H 7100 1350 50  0001 C CNN
F 1 "GND" H 7105 1427 50  0000 C CNN
F 2 "" H 7100 1600 50  0001 C CNN
F 3 "" H 7100 1600 50  0001 C CNN
	1    7100 1600
	1    0    0    -1  
$EndComp
Text Label 3650 1350 2    50   ~ 0
LEDOUT
Text Label 7350 1450 0    50   ~ 0
LEDOUT
Text Label 9150 1850 2    50   ~ 0
LED_PWR
Text Label 7100 800  0    50   ~ 0
VLED
$Comp
L tilda6:SN74LVC1G125DBVR U9
U 1 1
P 5700 1300
F 0 "U9" H 6044 1346 50  0000 L CNN
F 1 "SN74LVC1G125DBVR" H 6044 1255 50  0000 L CNN
F 2 "Package_TO_SOT_SMD:SOT-23-5" H 5700 1300 50  0001 C CNN
F 3 "" H 5700 1300 50  0001 C CNN
	1    5700 1300
	1    0    0    -1  
$EndComp
Wire Wire Line
	6000 1300 6800 1300
Wire Wire Line
	5400 1150 4950 1150
Wire Wire Line
	4950 1150 4950 1650
Wire Wire Line
	4950 1650 5700 1650
$Comp
L power:GND #PWR010
U 1 1
P 5700 1650
F 0 "#PWR010" H 5700 1400 50  0001 C CNN
F 1 "GND" H 5705 1477 50  0000 C CNN
F 2 "" H 5700 1650 50  0001 C CNN
F 3 "" H 5700 1650 50  0001 C CNN
	1    5700 1650
	1    0    0    -1  
$EndComp
Connection ~ 5700 1650
Text Label 5750 950  0    50   ~ 0
VLED
$Comp
L Device:R R12
U 1 1
P 5250 1300
F 0 "R12" H 5180 1254 50  0000 R CNN
F 1 "1k" V 5250 1350 50  0000 R CNN
F 2 "Resistor_SMD:R_0402_1005Metric" V 5180 1300 50  0001 C CNN
F 3 "~" H 5250 1300 50  0001 C CNN
	1    5250 1300
	0    -1   -1   0   
$EndComp
Wire Wire Line
	5100 1050 5100 1300
Text Label 1300 5400 2    50   ~ 0
CHARGE_DET
$Comp
L Power_Protection:SRV05-4 U10
U 1 1
P 2400 2200
F 0 "U10" H 2400 2881 50  0000 C CNN
F 1 "ESDU5V0H4" H 2400 2790 50  0000 C CNN
F 2 "Package_TO_SOT_SMD:SOT-23-6" H 3100 1750 50  0001 C CNN
F 3 "http://www.onsemi.com/pub/Collateral/SRV05-4-D.PDF" H 2400 2200 50  0001 C CNN
	1    2400 2200
	1    0    0    -1  
$EndComp
Text Label 2400 1700 0    50   ~ 0
VBUS
$Comp
L power:GND #PWR011
U 1 1
P 2400 2700
F 0 "#PWR011" H 2400 2450 50  0001 C CNN
F 1 "GND" H 2405 2527 50  0000 C CNN
F 2 "" H 2400 2700 50  0001 C CNN
F 3 "" H 2400 2700 50  0001 C CNN
	1    2400 2700
	1    0    0    -1  
$EndComp
Text Label 2900 2100 0    50   ~ 0
D-
Text Label 1900 2300 2    50   ~ 0
D+
NoConn ~ 1650 2100
NoConn ~ 1650 2200
NoConn ~ 1650 2400
NoConn ~ 1650 2500
NoConn ~ 1650 2700
NoConn ~ 1650 2800
NoConn ~ 1650 3000
NoConn ~ 1650 3100
NoConn ~ 1650 3300
NoConn ~ 1650 3400
Wire Wire Line
	1900 2100 1900 1400
Wire Wire Line
	1900 1400 1800 1400
Wire Wire Line
	1800 1400 1800 1300
Connection ~ 1800 1300
Wire Wire Line
	1800 1300 1650 1300
NoConn ~ 1650 1400
Wire Notes Line
	2250 6200 2250 7800
Wire Notes Line
	2250 7800 6950 7800
Text Notes 2300 7750 0    100  ~ 0
I2C sensors+auth
Wire Notes Line
	3100 500  3100 3950
Wire Notes Line
	500  3950 500  500 
Wire Notes Line
	500  6200 500  4700
Wire Notes Line
	2700 4700 2700 6200
Wire Notes Line
	500  6200 6950 6200
Wire Notes Line
	5900 4700 5900 6200
Wire Notes Line
	500  4700 6950 4700
Wire Notes Line
	6950 3650 4700 3650
Wire Notes Line
	6950 3650 6950 7800
Wire Notes Line
	7650 500  7650 1900
Wire Wire Line
	7400 1300 7400 1350
Wire Wire Line
	7400 1350 7350 1350
Wire Wire Line
	7350 1350 7350 1450
Wire Notes Line
	500  3950 4700 3950
Wire Notes Line
	4700 500  4700 4700
Text Notes 600  4900 0    100  ~ 0
Battery charge
Text Notes 2750 6150 0    100  ~ 0
Battery measure, button, and disconnect
Text Notes 5950 6150 0    100  ~ 0
Battery\nmonitor
Text Notes 6400 4650 0    100  ~ 0
DC/DC
Text Notes 7050 6450 0    100  ~ 0
PSRAM
Text Notes 1800 3800 0    100  ~ 0
USB connector
Text Notes 3150 3900 0    100  ~ 0
Board to board\nconnectors
Text Notes 4750 650  0    100  ~ 0
Addressable LED
Wire Notes Line
	6950 5100 9000 5100
Wire Notes Line
	9000 5100 9000 6500
Wire Notes Line
	6950 6500 9000 6500
Wire Notes Line
	9000 5800 11150 5800
Wire Notes Line
	11150 5800 11150 500 
Wire Notes Line
	500  500  11150 500 
Wire Notes Line
	8600 5100 8600 1900
Wire Notes Line
	4700 1900 8600 1900
Text Notes 7700 650  0    100  ~ 0
MCU module
NoConn ~ 2900 2300
$Comp
L power:PWR_FLAG #FLG0101
U 1 1
P 7000 800
F 0 "#FLG0101" H 7000 875 50  0001 C CNN
F 1 "PWR_FLAG" H 7000 973 50  0000 C CNN
F 2 "" H 7000 800 50  0001 C CNN
F 3 "~" H 7000 800 50  0001 C CNN
	1    7000 800 
	1    0    0    -1  
$EndComp
Connection ~ 7000 800 
Wire Wire Line
	7000 800  7100 800 
$Comp
L power:PWR_FLAG #FLG0103
U 1 1
P 3200 5050
F 0 "#FLG0103" H 3200 5125 50  0001 C CNN
F 1 "PWR_FLAG" H 3200 5223 50  0000 C CNN
F 2 "" H 3200 5050 50  0001 C CNN
F 3 "~" H 3200 5050 50  0001 C CNN
	1    3200 5050
	1    0    0    -1  
$EndComp
Connection ~ 3200 5050
Wire Wire Line
	3200 5050 3350 5050
$Comp
L power:PWR_FLAG #FLG0104
U 1 1
P 3300 6550
F 0 "#FLG0104" H 3300 6625 50  0001 C CNN
F 1 "PWR_FLAG" H 3300 6723 50  0000 C CNN
F 2 "" H 3300 6550 50  0001 C CNN
F 3 "~" H 3300 6550 50  0001 C CNN
	1    3300 6550
	1    0    0    -1  
$EndComp
Connection ~ 3300 6550
Wire Wire Line
	3300 6550 3800 6550
Wire Wire Line
	3900 5050 4700 5050
$Comp
L power:PWR_FLAG #FLG0102
U 1 1
P 1900 650
F 0 "#FLG0102" H 1900 725 50  0001 C CNN
F 1 "PWR_FLAG" H 1900 823 50  0000 C CNN
F 2 "" H 1900 650 50  0001 C CNN
F 3 "~" H 1900 650 50  0001 C CNN
	1    1900 650 
	-1   0    0    1   
$EndComp
Connection ~ 1900 650 
Wire Wire Line
	1900 650  2250 650 
$Comp
L power:PWR_FLAG #FLG0105
U 1 1
P 2150 3200
F 0 "#FLG0105" H 2150 3275 50  0001 C CNN
F 1 "PWR_FLAG" H 2150 3373 50  0000 C CNN
F 2 "" H 2150 3200 50  0001 C CNN
F 3 "~" H 2150 3200 50  0001 C CNN
	1    2150 3200
	1    0    0    -1  
$EndComp
$Comp
L power:GND #PWR0113
U 1 1
P 2150 3200
F 0 "#PWR0113" H 2150 2950 50  0001 C CNN
F 1 "GND" H 2155 3027 50  0000 C CNN
F 2 "" H 2150 3200 50  0001 C CNN
F 3 "" H 2150 3200 50  0001 C CNN
	1    2150 3200
	1    0    0    -1  
$EndComp
Wire Wire Line
	3700 5400 4400 5400
$Comp
L Regulator_Switching:TLV62568DBV U7
U 1 1
P 5500 4100
F 0 "U7" H 5500 4467 50  0000 C CNN
F 1 "M3406-ADJ" H 5500 4376 50  0000 C CNN
F 2 "Package_TO_SOT_SMD:SOT-23-5" H 5550 3850 50  0001 L CIN
F 3 "http://www.ti.com/lit/ds/symlink/tlv62568.pdf" H 5250 4550 50  0001 C CNN
	1    5500 4100
	1    0    0    -1  
$EndComp
Wire Wire Line
	4700 5050 5250 5050
Wire Wire Line
	4950 4400 4950 4250
Wire Wire Line
	4950 4250 5050 4250
Wire Wire Line
	5050 4250 5050 4150
Wire Wire Line
	5050 4150 5100 4150
Wire Wire Line
	5100 4150 5100 4000
Connection ~ 5100 4000
Wire Wire Line
	5100 4000 4850 4000
Wire Wire Line
	5350 4500 5350 4350
Wire Wire Line
	5350 4350 5200 4350
Wire Wire Line
	5200 4350 5200 4100
Wire Wire Line
	4950 4600 4950 4500
Wire Wire Line
	4950 4500 4750 4500
Wire Wire Line
	4750 4500 4750 4350
Wire Wire Line
	4750 4350 4850 4350
Connection ~ 4850 4350
Wire Wire Line
	4850 4350 4850 4300
$EndSCHEMATC
